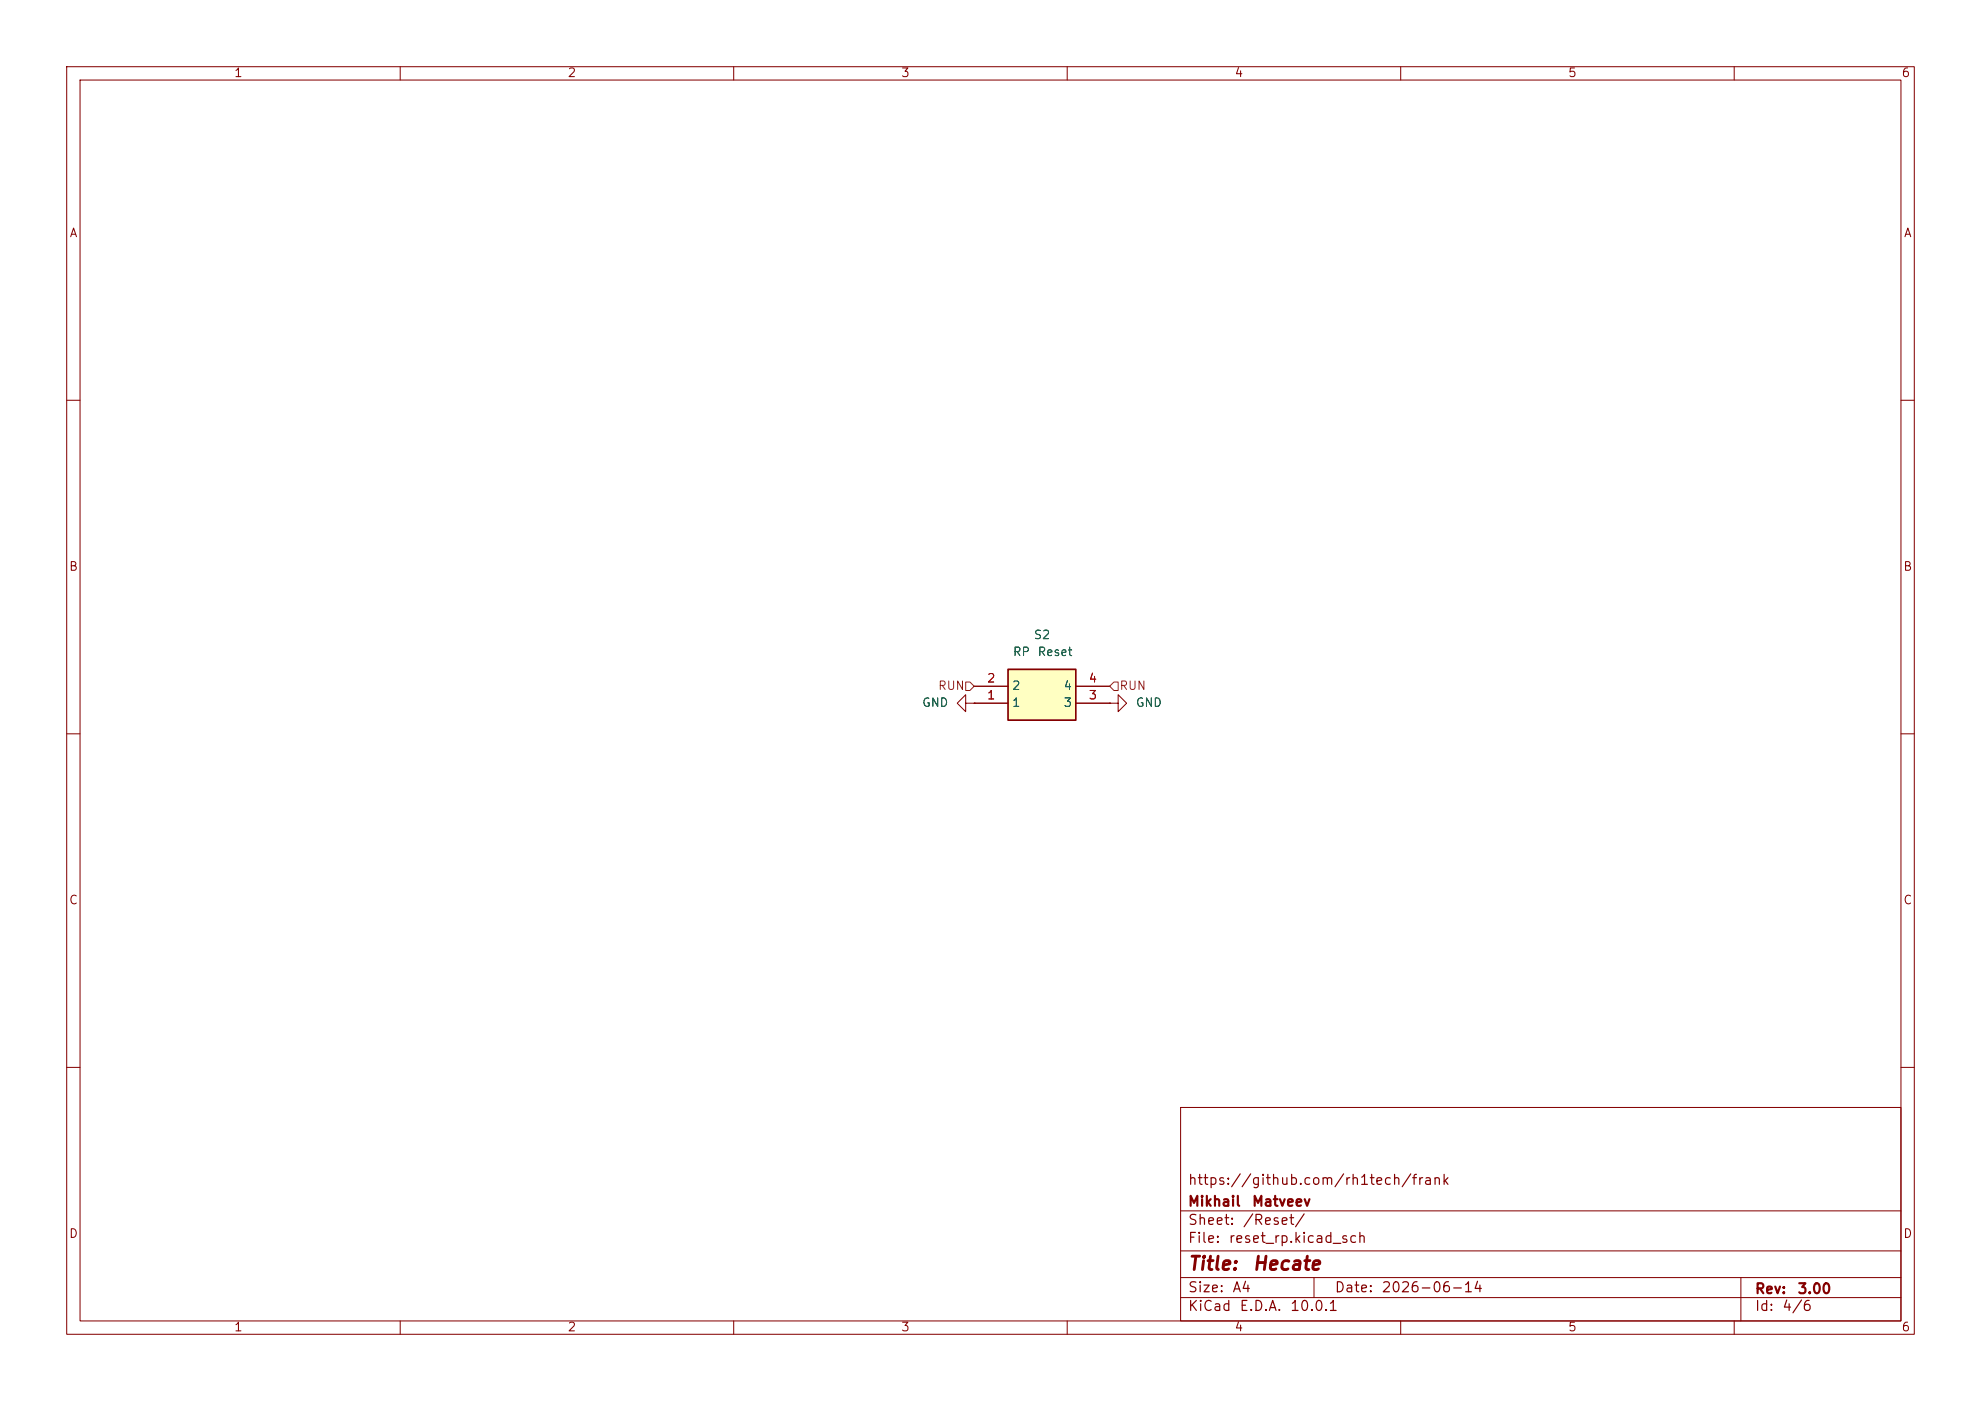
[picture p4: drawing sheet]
<svg xmlns="http://www.w3.org/2000/svg" width="297mm" height="210mm" viewBox="0 0 297 210" stroke-linecap="round" stroke-linejoin="round" font-family="sans-serif">
<g fill="none" stroke="#840000" stroke-width=".15">
<path d="M10 10h277v190h-277zM12 12h273v186h-273zM60 10v2M110 10v2M160 10v2M210 10v2M260 10v2M10 60h2M285 60h2M10 110h2M285 110h2M10 160h2"/>
<path d="M177 166h108v32h-108zM285 160h2M60 198v2M110 198v2M160 198v2M177 194.5h108M177 191.5h108M177 187.5h108M177 181.5h108M197 191.5v3M210 198v2M260 198v2"/>
<path d="M261 191.5v6.5"/>
</g>
<path d="M151.1 100.3h10.2v7.7h-10.2z" fill="#ffffc2"/>
<path d="M151.1 100.3h10.2v7.7h-10.2z" fill="none" stroke="#840000" stroke-width=".25"/>
<path d="M144.8 105.4v-1.3l-1.3 1.3 1.3 1.3v-1.3h1.2M146 105.4h.1M146 105.4h5.1M146 102.9h5.1M161.3 105.4h5.1M161.3 102.9h5.1M166.4 105.4h1.2v-1.3l1.3 1.3-1.3 1.3v-1.3M166.4 105.4h.1" fill="none" stroke="#840000" stroke-width=".15"/>
<path d="M144.8 102.2h.6l.6 .7-.6 .6h-.6zM166.4 102.9l.6-.7h.6v1.3h-.6z" fill="none" stroke="#725600" stroke-width=".15"/>
<g font-size="2" fill="#840000">
<text x="178" y="190.9">Title:</text>
<text x="187.7" y="190.9">Hecate</text>
</g>
<g font-size="1.5" fill="#840000">
<text x="178" y="178">https://github.com/rh1tech/frank</text>
<text x="178" y="184">Sheet:</text>
<text x="178" y="181.2">Mikhail</text>
<text x="186.2" y="184">/Reset/</text>
<text x="187.6" y="181.2">Matveev</text>
<text x="178" y="186.7">File:</text>
<text x="184.1" y="186.7">reset_rp.kicad_sch</text>
<text x="178" y="196.9">KiCad</text>
<text x="178" y="194.1">Size:</text>
<text x="184.7" y="194.1">A4</text>
<text x="185.7" y="196.9">E.D.A.</text>
<text x="193.3" y="196.9">10.0.1</text>
<text x="200" y="194.1">Date:</text>
<text x="207" y="194.1">2026-06-14</text>
<text x="263" y="194.3">Rev:</text>
<text x="263" y="196.9">Id:</text>
<text x="267.1" y="196.9">4/6</text>
<text x="269.4" y="194.3">3.00</text>
</g>
<g font-size="1.3" fill="#840000">
<text x="35" y="11.9">1</text>
<text x="85" y="11.9">2</text>
<text x="135" y="11.9">3</text>
<text x="185" y="11.9">4</text>
<text x="235" y="11.9">5</text>
<text x="285" y="11.9">6</text>
<text x="10.3" y="35.9">A</text>
<text x="285.3" y="35.9">A</text>
<text x="10.3" y="85.9">B</text>
<text x="285.3" y="85.9">B</text>
<text x="10.3" y="135.9">C</text>
<text x="285.3" y="135.9">C</text>
<text x="10.3" y="185.9">D</text>
<text x="285.3" y="185.9">D</text>
<text x="35" y="199.9">1</text>
<text x="85" y="199.9">2</text>
<text x="135" y="199.9">3</text>
<text x="185" y="199.9">4</text>
<text x="235" y="199.9">5</text>
<text x="285" y="199.9">6</text>
</g>
<g font-size="1.3" fill="#006464">
<text x="151.8" y="98.7">RP</text>
<text x="154.9" y="96.1">S2</text>
<text x="155.5" y="98.7">Reset</text>
<text x="138.2" y="106.3">GND</text>
<text x="151.6" y="106.3">1</text>
<text x="151.6" y="103.7">2</text>
<text x="159.4" y="106.3">3</text>
<text x="159.4" y="103.7">4</text>
<text x="170.2" y="106.3">GND</text>
</g>
<g font-size="1.3" fill="#725600">
<text x="140.5" y="103.7">RUN</text>
<text x="167.7" y="103.7">RUN</text>
</g>
<g font-size="1.3" fill="#a90000">
<text x="147.9" y="105.2">1</text>
<text x="147.9" y="102.6">2</text>
<text x="163.1" y="105.2">3</text>
<text x="163.1" y="102.6">4</text>
</g>
</svg>
